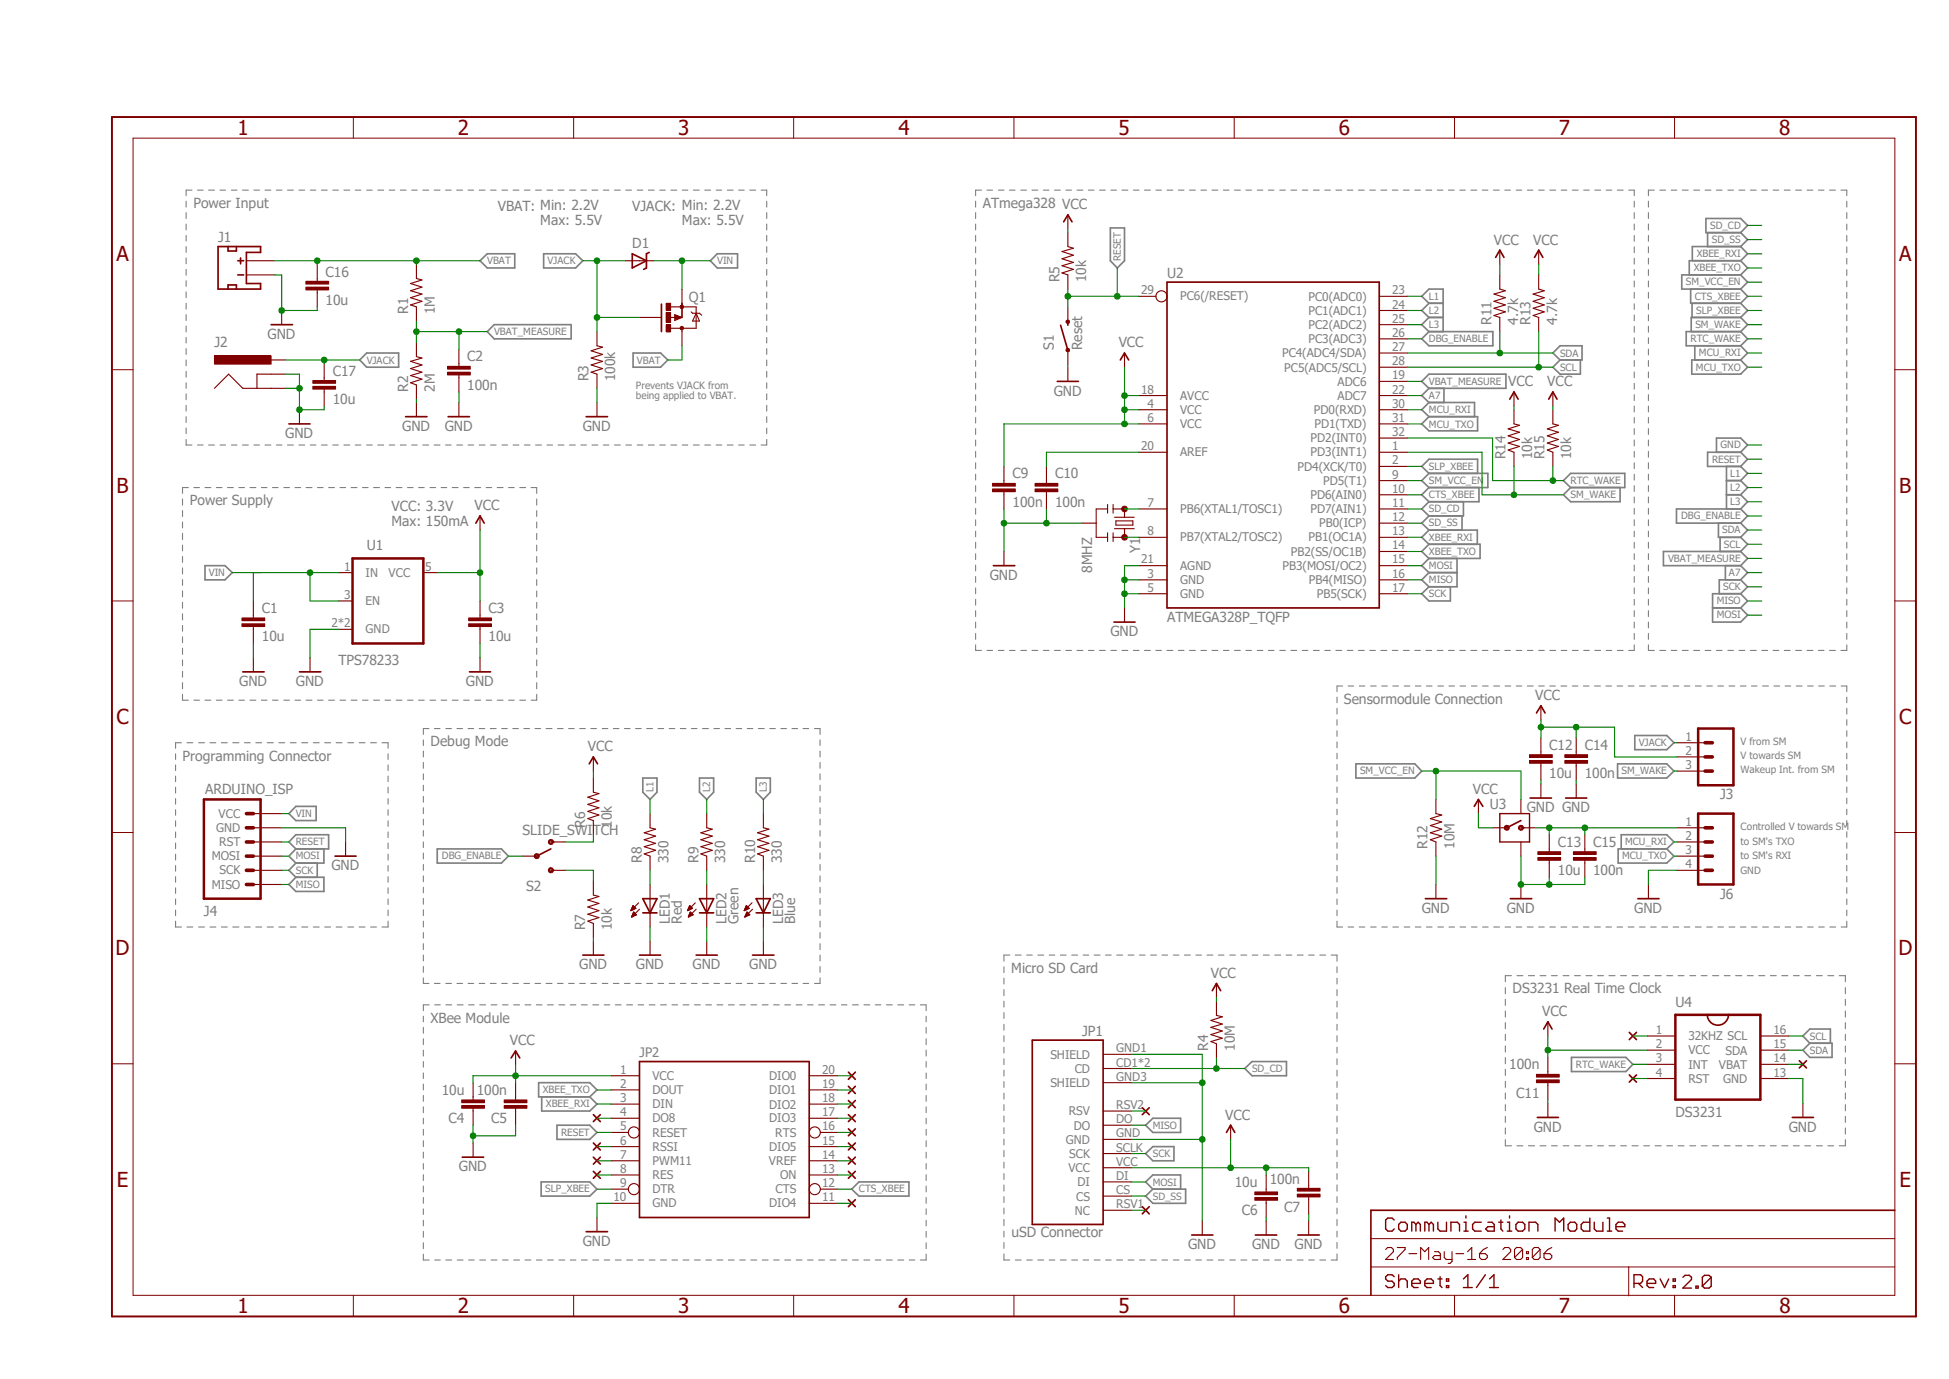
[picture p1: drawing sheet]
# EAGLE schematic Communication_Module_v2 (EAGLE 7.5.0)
FRAME1 (FRAME-A4L): CNAME: Communication Module; CREVISION: 2.0

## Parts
C1  10u  C  [C0805]
C2  100n  C  [C0805]
C3  10u  C  [C0805]
C4  10u  C  [C0805]
C5  100n  C  [C0805]
C6  10u  C  [C0805]
C7  100n  C  [C0805]
C9  100n  C  [C0805]
C10  100n  C  [C0805]
C11  100n  C  [C0805]
C12  10u  C  [C0805]
C13  10u  C  [C0805]
C14  100n  C  [C0805]
C15  100n  C  [C0805]
C16  10u  C  [C0805]
C17  10u  C  [C0805]
D1  DIODE-SCHOTTKY  [0603-DIODE]
J1  JST_2MM_MALE  [JST-2-SMD]
J2  5.5x2.1mm Barrel  POWER_JACKSMD  [POWER_JACK_SMD]
J3  M03PTH  [1X03]
J4  ARDUINO_ISP  [M-2X3]
J6  M04PTH  [1X04]
JP1  USD-SOCKETNEW  [MICRO-SD-SOCKET-PP]
JP2  XBEEB3  [XBEE-SMD]
LED1  Red  LEDSML0805  [SML0805]
LED2  Green  LEDSML0805  [SML0805]
LED3  Blue  LEDSML0805  [SML0805]
Q1  PFET  MOSFET-PCHANNELSMD  [SOT23-3]
R1  1M  RESISTOR0805-RES  [0805]
R2  2M  RESISTOR0805-RES  [0805]
R3  100k  RESISTOR0805-RES  [0805]
R4  10M  RESISTOR0805-RES  [0805]
R5  10k  RESISTOR0805-RES  [0805]
R6  10k  RESISTOR0805-RES  [0805]
R7  10k  RESISTOR0805-RES  [0805]
R8  330  RESISTOR0805-RES  [0805]
R9  330  RESISTOR0805-RES  [0805]
R10  330  RESISTOR0805-RES  [0805]
R11  4.7k  RESISTOR0805-RES  [0805]
R12  10M  RESISTOR0805-RES  [0805]
R13  4.7k  RESISTOR0805-RES  [0805]
R14  10k  RESISTOR0805-RES  [0805]
R15  10k  RESISTOR0805-RES  [0805]
S1  Reset  PUSHBUTTON  [M-PUSHBUTTON-SMD]
S2  SLIDE_SWITCH  [P-JS202011SCQN]
U1  TPS78233  [SOT23-5]
U2  ATMEGA328P_TQFP  [TQFP32-08]
U3  SIP32431  [SC70]
U4  DS3231SOIC16  [SO016]
Y1  8MHZ  RESONATOR8MHZ  [RESONATOR-SMD]

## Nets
A7: U2.22(ADC7)
CTS_XBEE: JP2.12(CTS) U2.10(PD6(AIN0))
DBG_ENABLE: S2.P$2(MIDDLE) S2.P$5(MIDDLE) U2.26(PC3(ADC3))
GND [GND]: C1.2 C2.2 C3.2 C4.1 C5.1 C6.1 C7.1 C9.2 C10.2 C11.1 C12.2 C13.2 C14.2 C15.2 C16.2 C17.2 J1.1(-) J2.GND(GNDBREAK) J2.P$4(GND) J4.P$5(GND) J6.4 JP1.GND JP1.GND1(SHIELD) JP1.GND3(SHIELD) JP2.10(GND) LED1.C LED2.C LED3.C R2.1 R3.1 R7.1 R12.1 S1.1(LEFT) S1.2(LEFT) U1.2(GND) U1.4(GND) U2.3(GND) U2.5(GND) U2.21(AGND) U3.2(GND) U3.5(GND) U3.6(GND) U4.13(GND) Y1.2
L1: R8.2 U2.23(PC0(ADC0))
L2: R9.2 U2.24(PC1(ADC1))
L3: R10.2 U2.25(PC2(ADC2))
MCU_RXI: J6.2 U2.30(PD0(RXD))
MCU_TXO: J6.3 U2.31(PD1(TXD))
MISO: J4.P$1(MISO) JP1.DO U2.16(PB4(MISO))
MOSI: J4.P$3(MOSI) JP1.DI U2.15(PB3(MOSI/OC2))
N$1: U2.8(PB7(XTAL2/TOSC2)) Y1.3
N$2: U2.7(PB6(XTAL1/TOSC1)) Y1.1
N$3: JP1.RSV1(NC)
N$4: U4.1(32KHZ)
N$5: LED3.A R10.1
N$6: JP2.4(DO8)
N$8: JP2.6(RSSI)
N$9: JP2.7(PWM11)
N$10: JP2.8(RES)
N$11: LED2.A R9.1
N$12: U4.4(RST)
N$13: JP2.11(DIO4)
N$14 [Vsupply]: C13.1 C15.1 J6.1 U3.1(OUT)
N$15: C10.1 U2.20(AREF)
N$16: JP2.14(VREF)
N$17: JP2.15(DIO5)
N$18: JP2.16(RTS)
N$19: JP2.17(DIO3)
N$20: JP2.18(DIO2)
N$21: JP2.19(DIO1)
N$22: JP2.20(DIO0)
N$23: JP1.RSV2(RSV)
N$24: JP2.13(ON)
N$30: LED1.A R8.1
N$31: U4.14(VBAT)
N$34: R7.2 S2.P$1(LOWER) S2.P$4(LOWER)
N$35: R6.1 S2.P$3(UPPER) S2.P$6(UPPER)
RESET: J4.P$4(RST) JP2.5(RESET) R5.1 S1.3(RIGHT) S1.4(RIGHT) U2.29(PC6(/RESET))
RTC_WAKE: R15.1 U2.32(PD2(INT0)) U4.3(INT)
SCK: J4.P$2(SCK) JP1.SCLK(SCK) U2.17(PB5(SCK))
SCL: R13.1 U2.28(PC5(ADC5/SCL)) U4.16(SCL)
SD_CD: JP1.CD1(CD) JP1.CD2(CD) R4.1 U2.11(PD7(AIN1))
SD_SS: JP1.CS U2.12(PB0(ICP))
SDA: R11.1 U2.27(PC4(ADC4/SDA)) U4.15(SDA)
SLP_XBEE: JP2.9(DTR) U2.2(PD4(XCK/T0))
SM_VCC_EN: R12.2 U2.9(PD5(T1)) U3.3(ON)
SM_WAKE: J3.3 R14.1 U2.1(PD3(INT1))
VBAT [Vsupply]: C16.1 J1.2(+) Q1.3(D) R1.2
VBAT_MEASURE: C2.1 R1.1 R2.2 U2.19(ADC6)
VCC [Vsupply]: C3.1 C4.2 C5.2 C6.2 C7.2 C9.1 C11.2 C12.1 C14.1 J3.2 JP1.VCC JP2.1(VCC) R4.2 R5.2 R6.2 R11.2 R13.2 R14.2 R15.2 U1.5(VCC) U2.4(VCC) U2.6(VCC) U2.18(AVCC) U3.4(IN) U4.2(VCC)
VIN [Vsupply]: C1.1 D1.C J4.P$6(VCC) Q1.2(S) U1.1(IN) U1.3(EN)
VJACK [Vsupply]: C17.1 D1.A J2.VIN0(PWR) J2.VIN1(PWR) J3.1 Q1.1(G) R3.2
XBEE_RXI: JP2.3(DIN) U2.13(PB1(OC1A))
XBEE_TXO: JP2.2(DOUT) U2.14(PB2(SS/OC1B))
Unconnected: J1.NC1(PAD1) J1.NC2(PAD2)

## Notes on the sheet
- Power Input | VBAT: | VJACK: | ATmega328
- Min: 2.2V
  Max: 5.5V
- Min: 2.2V
  Max: 5.5V
- Prevents VJACK from 
  being applied to VBAT.
- Power Supply
- VCC: 3.3V
  Max: 150mA
- Sensormodule Connection
- Debug Mode | V from SM
- Programming Connector | V towards SM
- Wakeup Int. from SM
- Controlled V towards SM
- to SM's TXO
- to SM's RXI
- GND
- Micro SD Card
- DS3231 Real Time Clock
- XBee Module

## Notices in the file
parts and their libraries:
SparkFun-Aesthetics: Licensing: Creative Commons ShareAlike 4.0 International - https://creativecommons.org/licenses/by-sa/4.0
